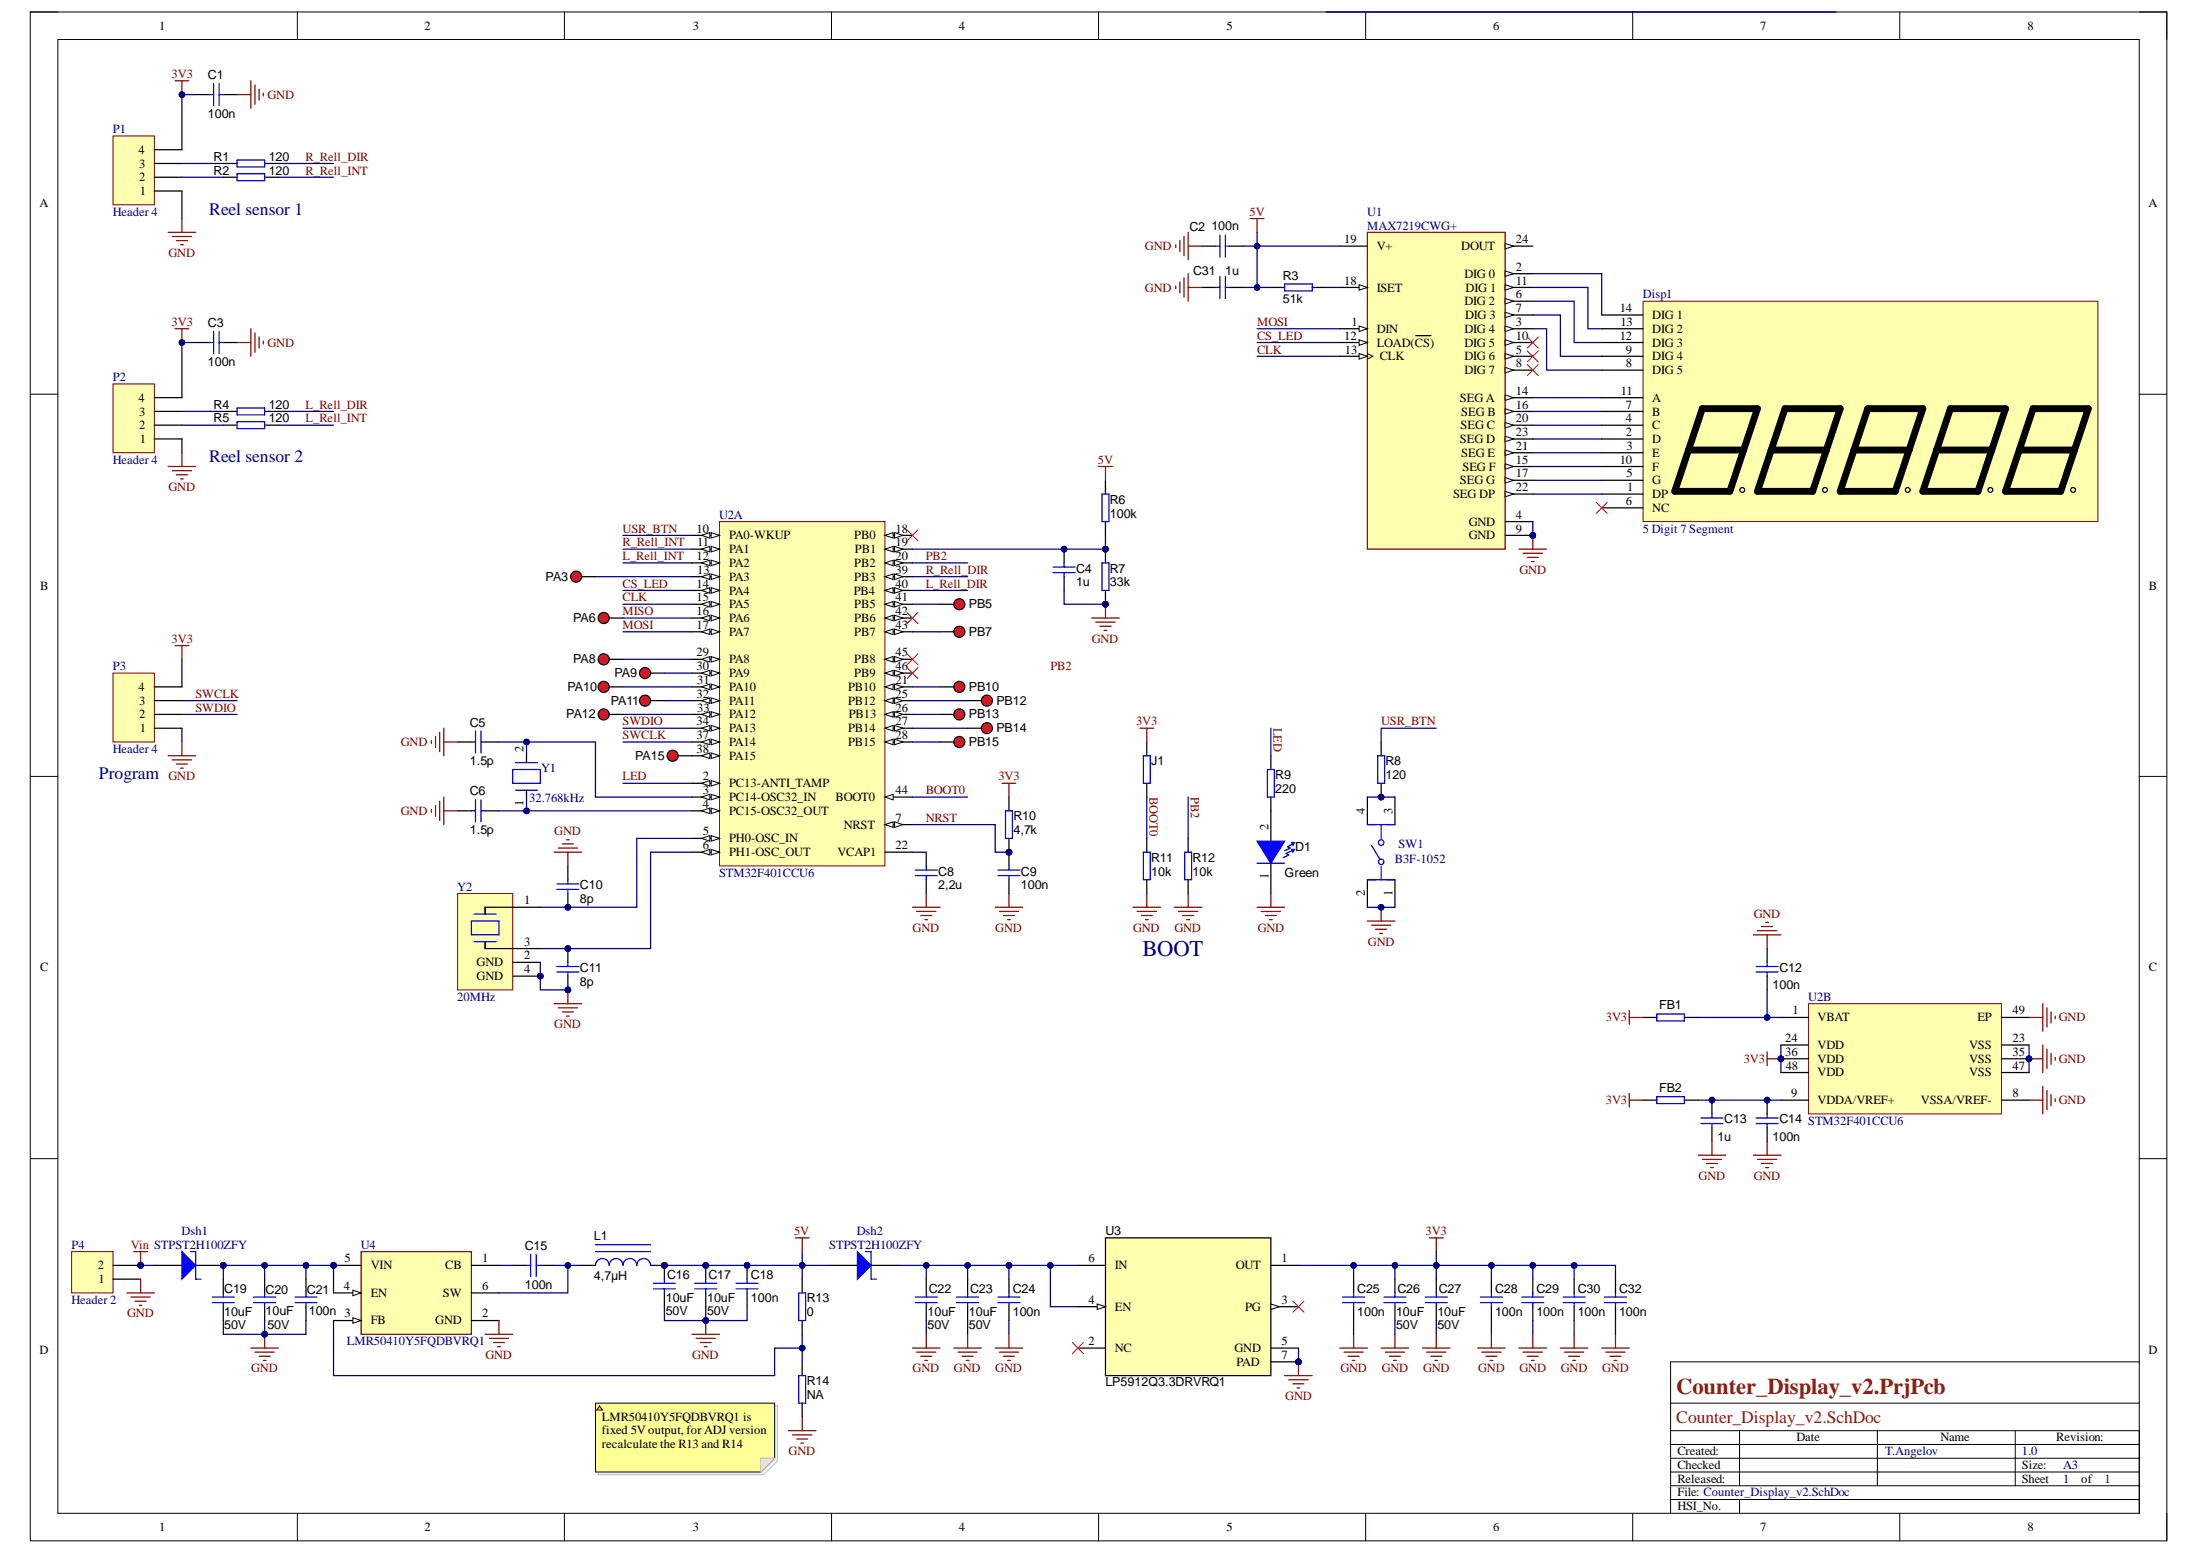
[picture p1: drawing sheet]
# Altium project Counter_Display_v2.PrjPcb
author: T.Angelov; Created: 30.10.2023; date: 30.10.2023; revision: 1.0
1 sheet, 79 parts. Net scope: global (net labels, ports and power ports of the same name join across sheets).
Board file: Counter_Display_v2.PcbDoc

## Sheet Counter_Display_v2.SchDoc
size A3; SPICEModelCacheEMTSWJOG: <root> / <DocumentId>EMTSWJOG</DocumentId> / <CacheFrame Number="0"> / <Model Name="cap" Kind="MDL"> / <Text>*Default semiconductor capacitor / .MODEL CAP C()</Text> / </Model> / </CacheFrame> / </root>; ENG_APP_DATE: --/--/--; DSN_APP_DATE: --/--/--; CHK_APP_DATE: --/--/--; Author: T.Angelov; Organization: Infineon AG; Address3: Germany; DocumentNumber: 1; Revision: 1.0; SheetNumber: 1; SheetTotal: 1

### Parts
C1  value 100n  [0805_HV]
C2  value 100n  [0805_HV]
C3  value 100n  [0805_HV]
C4  value 1u  [0805_HV]
C5  value 1.5p  [0805_HV]
C6  value 1.5p  [0805_HV]
C8  value 2,2u  [0805_HV]
C9  value 100n  [0805_HV]
C10  value 8p  [0805_HV]
C11  value 8p  [0805_HV]
C12  value 100n  [0805_HV]
C13  value 1u  [0805_HV]
C14  value 100n  [0805_HV]
C15  value 100n  [0805_HV]
C16  value 10uF  Value1: 50V  [1206_180]
C17  value 10uF  Value1: 50V  [1206_180]
C18  value 100n  [0805_HV]
C19  value 10uF  Value1: 50V  [1206_180]
C20  value 10uF  Value1: 50V  [1206_180]
C21  value 100n  [0805_HV]
C22  value 10uF  Value1: 50V  [1206_180]
C23  value 10uF  Value1: 50V  [1206_180]
C24  value 100n  [0805_HV]
C25  value 100n  [0805_HV]
C26  value 10uF  Value1: 50V  [1206_180]
C27  value 10uF  Value1: 50V  [1206_180]
C28  value 100n  [0805_HV]
C29  value 100n  [0805_HV]
C30  value 100n  [0805_HV]
C31  value 1u  [0805_HV]
C32  value 100n  [0805_HV]
D1  value Green  [WL-SMCW_GREEN]  (hidden comment: 150060GS75000)
Disp1  5 Digit 7 Segment  [5 Digit 7 Seg LED]
Dsh1  value STPST2H100ZFY  [ONSC-SOD-123-2-425-04_V]  (hidden comment: DIODE_Shottky)
Dsh2  value STPST2H100ZFY  [ONSC-SOD-123-2-425-04_V]  (hidden comment: DIODE_Shottky)
FB1  (no value)  [0805_HV]
FB2  (no value)  [0805_HV]
J1  (no value)  [0805_HV]
L1  ValueDisplayed: 4,7µH  [MSS5121]  (hidden comment: MSS5121-333MLB)
P1  Header 4  [4-Pol. Connector]
P2  Header 4  [4-Pol. Connector]
P3  Header 4  [HDR1X4]
P4  Header 2  [HDR1X2]
PA3  (no value)  [TP]
PA6  (no value)  [TP]
PA8  (no value)  [TP]
PA9  (no value)  [TP]
PA10  (no value)  [TP]
PA11  (no value)  [TP]
PA12  (no value)  [TP]
PA15  (no value)  [TP]
PB5  (no value)  [TP]
PB7  (no value)  [TP]
PB10  (no value)  [TP]
PB12  (no value)  [TP]
PB13  (no value)  [TP]
PB14  (no value)  [TP]
PB15  (no value)  [TP]
R1  value 120  [0805_HV]
R2  value 120  [0805_HV]
R3  value 51k  [0805_HV]
R4  value 120  [0805_HV]
R5  value 120  [0805_HV]
R6  value 100k  [0805_HV]
R7  value 33k  [0805_HV]
R8  value 120  [0805_HV]
R9  value 220  [0805_HV]
R10  value 4,7k  [0805_HV]
R11  value 10k  [0805_HV]
R12  value 10k  [0805_HV]
R13  value 0  [0805_HV]
R14  value NA  [0805_HV]
SW1  B3F-1052  [Omron_B3F-1052_0]
U1  MAX7219CWG+  [Maxim_Integrated_W24-1_IPC_A]
U2  STM32F401CCU6  [STM-UFQFPN48_M]  (parts A,B of 2)
U3  LP5912Q3.3DRVRQ1  [DRV0006A]
U4  LMR50410Y5FQDBVRQ1  [Texas_Instruments_DBV0006A_IPC_A]
Y1  Part Number: 32.768kHz  [Quartz_32.768kHz]  (hidden comment: Qartz_32,768kHz)
Y2  Part Number: 20MHz  [Crystal Oscilator 25MHz]  (hidden comment: Qartz_20MHz)

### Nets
3V3: C1.1 C3.1 C25.1 C26.1 C27.1 C28.1 C29.1 C30.1 C32.1 FB1.2 FB2.2 J1.2 P1.4 P2.4 P3.4 R10.2 U2.24(VDD) U2.36(VDD) U2.48(VDD) U3.1(OUT)
5V: C2.2 C16.1 C17.1 C18.1 C31.2 Dsh2.A L1.2 R3.1 R6.1 R13.1 U1.19(V+)
GND: C1.2 C2.1 C3.2 C4.2 C5.1 C6.1 C8.2 C9.1 C10.1 C11.2 C12.1 C13.2 C14.2 C16.2 C17.2 C18.2 C19.2 C20.2 C21.2 C22.2 C23.2 C24.2 C25.2 C26.2 C27.2 C28.2 C29.2 C30.2 C31.1 C32.2 D1.1(K) P1.1 P2.1 P3.1 P4.1 R7.2 R11.1 R12.1 R14.2 SW1.1 SW1.2 U1.4(GND) U1.9(GND) U2.8(VSSA/VREF-) U2.23(VSS) U2.35(VSS) U2.47(VSS) U2.49(EP) U3.5(GND) U3.7(PAD) U4.2(GND) Y2.2(GND) Y2.4(GND)
Vin: Dsh1.A P4.2
BOOT0: J1.1 R11.2 U2.44(BOOT0)
CLK: U1.13(CLK) U2.15(PA5)
CS_LED: U1.12(LOAD(~{CS})) U2.14(PA4)
L_Rell_DIR: R4.2 U2.40(PB4)
L_Rell_INT: R5.2 U2.12(PA2)
LED: R9.2 U2.2(PC13-ANTI_TAMP)
MISO: PA6.1 U2.16(PA6)
MOSI: U1.1(DIN) U2.17(PA7)
NRST: C9.2 R10.1 U2.7(NRST)
PB2: R12.2 U2.20(PB2)
R_Rell_DIR: R1.2 U2.39(PB3)
R_Rell_INT: R2.2 U2.11(PA1)
SWCLK: P3.3 U2.37(PA14)
SWDIO: P3.2 U2.34(PA13)
USR_BTN: R8.2 U2.10(PA0-WKUP)
NetC4_1: C4.1 R6.2 R7.1 U2.19(PB1)
NetC5_2: C5.2 U2.3(PC14-OSC32_IN) Y1.2
NetC6_2: C6.2 U2.4(PC15-OSC32_OUT) Y1.1
NetC8_1: C8.1 U2.22(VCAP1)
NetC10_2: C10.2 U2.5(PH0-OSC_IN) Y2.1
NetC11_1: C11.1 U2.6(PH1-OSC_OUT) Y2.3
NetC12_2: C12.2 FB1.1 U2.1(VBAT)
NetC13_1: C13.1 C14.1 FB2.1 U2.9(VDDA/VREF+)
NetC15_1: C15.1 U4.1(CB)
NetC15_2: C15.2 L1.1 U4.6(SW)
NetC19_1: C19.1 C20.1 C21.1 Dsh1.K U4.4(EN) U4.5(VIN)
NetC22_1: C22.1 C23.1 C24.1 Dsh2.K U3.4(EN) U3.6(IN)
NetD1_2: D1.2(A) R9.1
NetDisp1_1: Disp1.1(DP) U1.22(SEG_DP)
NetDisp1_2: Disp1.2(D) U1.23(SEG_D)
NetDisp1_3: Disp1.3(E) U1.21(SEG_E)
NetDisp1_4: Disp1.4(C) U1.20(SEG_C)
NetDisp1_5: Disp1.5(G) U1.17(SEG_G)
NetDisp1_7: Disp1.7(B) U1.16(SEG_B)
NetDisp1_8: Disp1.8(DIG_5) U1.3(DIG_4)
NetDisp1_9: Disp1.9(DIG_4) U1.7(DIG_3)
NetDisp1_10: Disp1.10(F) U1.15(SEG_F)
NetDisp1_11: Disp1.11(A) U1.14(SEG_A)
NetDisp1_12: Disp1.12(DIG_3) U1.6(DIG_2)
NetDisp1_13: Disp1.13(DIG_2) U1.11(DIG_1)
NetDisp1_14: Disp1.14(DIG_1) U1.2(DIG_0)
NetP1_2: P1.2 R2.1
NetP1_3: P1.3 R1.1
NetP2_2: P2.2 R5.1
NetP2_3: P2.3 R4.1
NetPA3_1: PA3.1 U2.13(PA3)
NetPA8_1: PA8.1 U2.29(PA8)
NetPA9_1: PA9.1 U2.30(PA9)
NetPA10_1: PA10.1 U2.31(PA10)
NetPA11_1: PA11.1 U2.32(PA11)
NetPA12_1: PA12.1 U2.33(PA12)
NetPA15_1: PA15.1 U2.38(PA15)
NetPB5_1: PB5.1 U2.41(PB5)
NetPB7_1: PB7.1 U2.43(PB7)
NetPB10_1: PB10.1 U2.21(PB10)
NetPB12_1: PB12.1 U2.25(PB12)
NetPB13_1: PB13.1 U2.26(PB13)
NetPB14_1: PB14.1 U2.27(PB14)
NetPB15_1: PB15.1 U2.28(PB15)
NetR3_2: R3.2 U1.18(ISET)
NetR8_1: R8.1 SW1.3 SW1.4
NetR13_2: R13.2 R14.1 U4.3(FB)

Not connected (* = marked no-connect by the designer): Disp1 6(NC)*; U1 5(DIG_6)* 8(DIG_7)* 10(DIG_5)* 24(DOUT); U2 18(PB0)* 42(PB6)* 45(PB8)* 46(PB9)*; U3 2(NC)* 3(PG)*

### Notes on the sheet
- Reel sensor 1
- Reel sensor 2
- (near P3) Program
- BOOT
- (near R14) LMR50410Y5FQDBVRQ1 is fixed 5V output, for ADJ version recalculate the R13 and R14
- Labels drawn without touching a wire or pin: PB2
